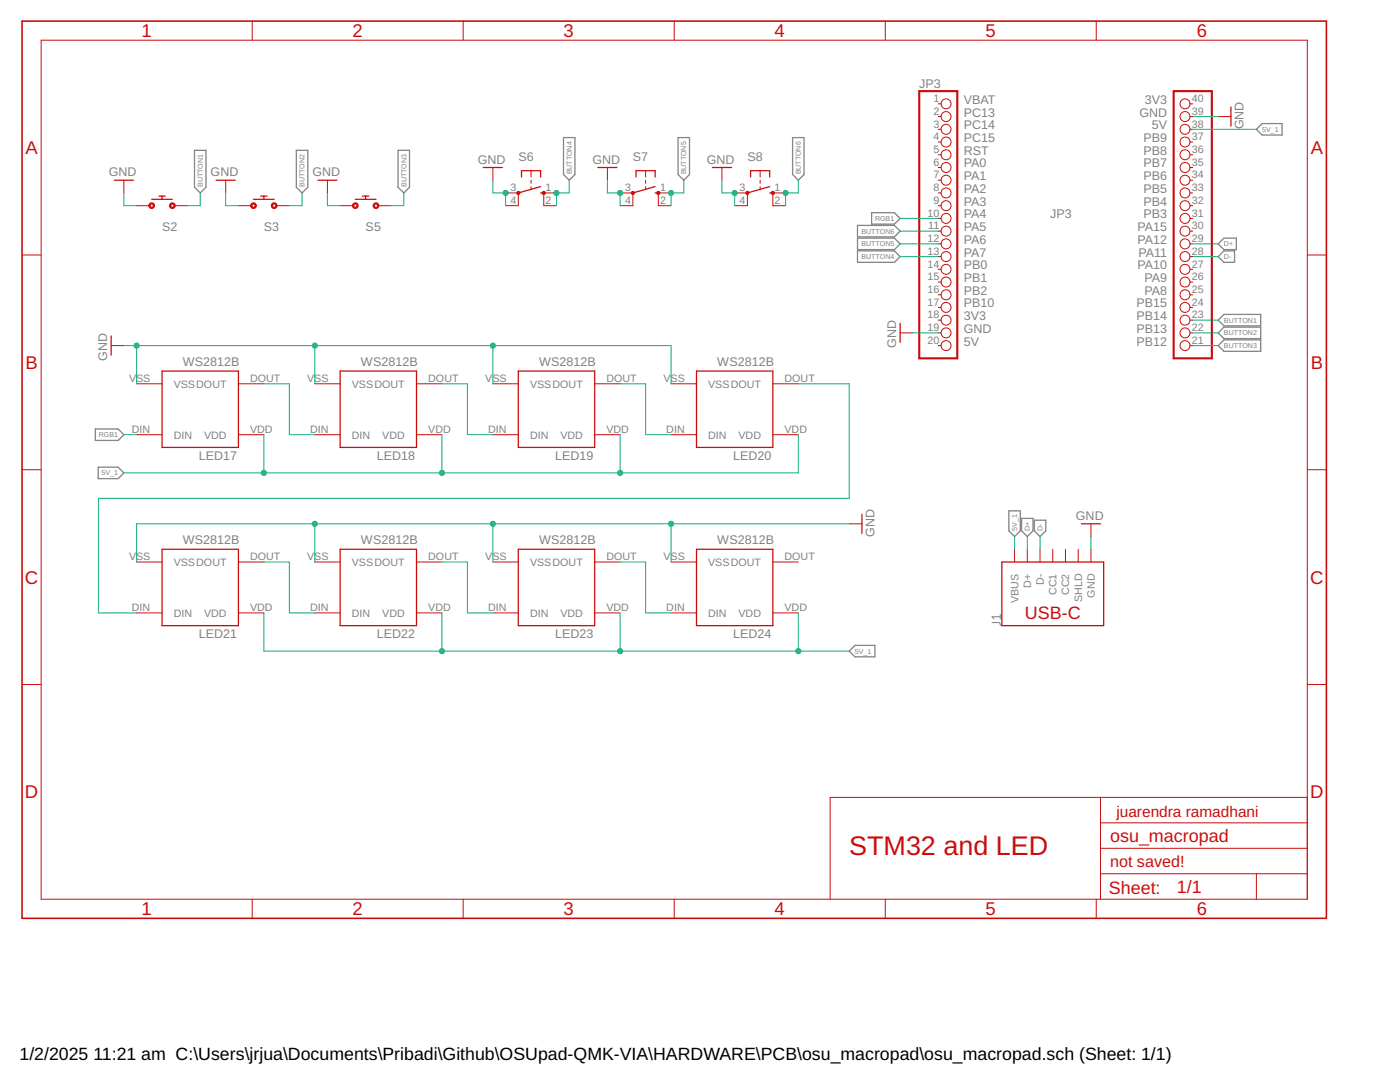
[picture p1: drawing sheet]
<?xml version="1.0" encoding="utf-8"?>
<!DOCTYPE eagle SYSTEM "eagle.dtd">
<!--
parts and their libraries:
SparkFun-Connectors: Licensing: Creative Commons ShareAlike 4.0 International - https://creativecommons.org/licenses/by-sa/4.0
-->
<eagle version="9.6.2">
<drawing>
<settings>
<setting alwaysvectorfont="no"/>
<setting verticaltext="up"/>
</settings>
<grid distance="0.1" unitdist="inch" unit="inch" style="lines" multiple="1" display="no" altdistance="0.01" altunitdist="inch" altunit="inch"/>
<schematic xreflabel="%F%N/%S.%C%R" xrefpart="/%S.%C%R">
<libraries>
<library name="cherry">
<symbols>
<symbol name="CHERRY_MX">
<pin name="1" x="-5.08" y="0" visible="off" length="short" direction="pas"/>
<pin name="2" x="5.08" y="0" visible="off" length="short" direction="pas" rot="R180"/>
<text x="-5.08" y="2.54" size="1.778" layer="95">&gt;NAME</text>
<text x="-5.08" y="-2.54" size="1.778" layer="96">&gt;VALUE</text>
<wire x1="-2.06375" y1="1.27" x2="0" y2="1.27" width="0.254" layer="94"/>
<wire x1="0" y1="1.27" x2="2.06375" y2="1.27" width="0.254" layer="94"/>
<wire x1="0" y1="1.27" x2="0" y2="1.905" width="0.254" layer="94"/>
<wire x1="0" y1="1.905" x2="-0.635" y2="1.905" width="0.254" layer="94"/>
<wire x1="0" y1="1.905" x2="0.635" y2="1.905" width="0.254" layer="94"/>
<circle x="-2.06375" y="0" radius="0.4490125" width="0.254" layer="94"/>
<circle x="2.06375" y="0" radius="0.4490125" width="0.254" layer="94"/>
</symbol>
<symbol name="PINHD20" library_locally_modified="yes">
<wire x1="-6.35" y1="-27.94" x2="1.27" y2="-27.94" width="0.4064" layer="94"/>
<wire x1="1.27" y1="-27.94" x2="1.27" y2="25.4" width="0.4064" layer="94"/>
<wire x1="1.27" y1="25.4" x2="-6.35" y2="25.4" width="0.4064" layer="94"/>
<wire x1="-6.35" y1="25.4" x2="-6.35" y2="-27.94" width="0.4064" layer="94"/>
<text x="-6.35" y="26.035" size="1.778" layer="95">&gt;NAME</text>
<text x="-6.35" y="-30.48" size="1.778" layer="96">&gt;VALUE</text>
<pin name="1" x="-2.54" y="22.86" visible="pad" length="short" direction="pas" function="dot"/>
<pin name="2" x="-2.54" y="20.32" visible="pad" length="short" direction="pas" function="dot"/>
<pin name="3" x="-2.54" y="17.78" visible="pad" length="short" direction="pas" function="dot"/>
<pin name="4" x="-2.54" y="15.24" visible="pad" length="short" direction="pas" function="dot"/>
<pin name="5" x="-2.54" y="12.7" visible="pad" length="short" direction="pas" function="dot"/>
<pin name="6" x="-2.54" y="10.16" visible="pad" length="short" direction="pas" function="dot"/>
<pin name="7" x="-2.54" y="7.62" visible="pad" length="short" direction="pas" function="dot"/>
<pin name="8" x="-2.54" y="5.08" visible="pad" length="short" direction="pas" function="dot"/>
<pin name="9" x="-2.54" y="2.54" visible="pad" length="short" direction="pas" function="dot"/>
<pin name="10" x="-2.54" y="0" visible="pad" length="short" direction="pas" function="dot"/>
<pin name="11" x="-2.54" y="-2.54" visible="pad" length="short" direction="pas" function="dot"/>
<pin name="12" x="-2.54" y="-5.08" visible="pad" length="short" direction="pas" function="dot"/>
<pin name="13" x="-2.54" y="-7.62" visible="pad" length="short" direction="pas" function="dot"/>
<pin name="14" x="-2.54" y="-10.16" visible="pad" length="short" direction="pas" function="dot"/>
<pin name="15" x="-2.54" y="-12.7" visible="pad" length="short" direction="pas" function="dot"/>
<pin name="16" x="-2.54" y="-15.24" visible="pad" length="short" direction="pas" function="dot"/>
<pin name="17" x="-2.54" y="-17.78" visible="pad" length="short" direction="pas" function="dot"/>
<pin name="18" x="-2.54" y="-20.32" visible="pad" length="short" direction="pas" function="dot"/>
<pin name="19" x="-2.54" y="-22.86" visible="pad" length="short" direction="pas" function="dot"/>
<pin name="20" x="-2.54" y="-25.4" visible="pad" length="short" direction="pas" function="dot"/>
<wire x1="52.07" y1="25.4" x2="44.45" y2="25.4" width="0.4064" layer="94"/>
<wire x1="44.45" y1="25.4" x2="44.45" y2="-27.94" width="0.4064" layer="94"/>
<wire x1="44.45" y1="-27.94" x2="52.07" y2="-27.94" width="0.4064" layer="94"/>
<wire x1="52.07" y1="-27.94" x2="52.07" y2="25.4" width="0.4064" layer="94"/>
<text x="52.07" y="-28.575" size="1.778" layer="95" rot="R180">&gt;NAME</text>
<text x="52.07" y="27.94" size="1.778" layer="96" rot="R180">&gt;VALUE</text>
<pin name="21" x="48.26" y="-25.4" visible="pad" length="short" direction="pas" function="dot" rot="R180"/>
<pin name="22" x="48.26" y="-22.86" visible="pad" length="short" direction="pas" function="dot" rot="R180"/>
<pin name="23" x="48.26" y="-20.32" visible="pad" length="short" direction="pas" function="dot" rot="R180"/>
<pin name="24" x="48.26" y="-17.78" visible="pad" length="short" direction="pas" function="dot" rot="R180"/>
<pin name="25" x="48.26" y="-15.24" visible="pad" length="short" direction="pas" function="dot" rot="R180"/>
<pin name="26" x="48.26" y="-12.7" visible="pad" length="short" direction="pas" function="dot" rot="R180"/>
<pin name="27" x="48.26" y="-10.16" visible="pad" length="short" direction="pas" function="dot" rot="R180"/>
<pin name="28" x="48.26" y="-7.62" visible="pad" length="short" direction="pas" function="dot" rot="R180"/>
<pin name="29" x="48.26" y="-5.08" visible="pad" length="short" direction="pas" function="dot" rot="R180"/>
<pin name="30" x="48.26" y="-2.54" visible="pad" length="short" direction="pas" function="dot" rot="R180"/>
<pin name="31" x="48.26" y="0" visible="pad" length="short" direction="pas" function="dot" rot="R180"/>
<pin name="32" x="48.26" y="2.54" visible="pad" length="short" direction="pas" function="dot" rot="R180"/>
<pin name="33" x="48.26" y="5.08" visible="pad" length="short" direction="pas" function="dot" rot="R180"/>
<pin name="34" x="48.26" y="7.62" visible="pad" length="short" direction="pas" function="dot" rot="R180"/>
<pin name="35" x="48.26" y="10.16" visible="pad" length="short" direction="pas" function="dot" rot="R180"/>
<pin name="36" x="48.26" y="12.7" visible="pad" length="short" direction="pas" function="dot" rot="R180"/>
<pin name="37" x="48.26" y="15.24" visible="pad" length="short" direction="pas" function="dot" rot="R180"/>
<pin name="38" x="48.26" y="17.78" visible="pad" length="short" direction="pas" function="dot" rot="R180"/>
<pin name="39" x="48.26" y="20.32" visible="pad" length="short" direction="pas" function="dot" rot="R180"/>
<pin name="40" x="48.26" y="22.86" visible="pad" length="short" direction="pas" function="dot" rot="R180"/>
<text x="2.54" y="22.86" size="1.778" layer="95">VBAT</text>
<text x="2.54" y="20.32" size="1.778" layer="95">PC13</text>
<text x="2.54" y="17.78" size="1.778" layer="95">PC14</text>
<text x="2.54" y="15.24" size="1.778" layer="95">PC15</text>
<text x="2.54" y="12.7" size="1.778" layer="95">RST</text>
<text x="2.54" y="10.16" size="1.778" layer="95">PA0</text>
<text x="2.54" y="7.62" size="1.778" layer="95">PA1</text>
<text x="2.54" y="5.08" size="1.778" layer="95">PA2</text>
<text x="2.54" y="2.54" size="1.778" layer="95">PA3</text>
<text x="2.54" y="0" size="1.778" layer="95">PA4</text>
<text x="2.54" y="-2.54" size="1.778" layer="95">PA5</text>
<text x="2.54" y="-5.08" size="1.778" layer="95">PA6</text>
<text x="2.54" y="-7.62" size="1.778" layer="95">PA7</text>
<text x="2.54" y="-10.16" size="1.778" layer="95">PB0</text>
<text x="2.54" y="-12.7" size="1.778" layer="95">PB1</text>
<text x="2.54" y="-15.24" size="1.778" layer="95">PB2</text>
<text x="2.54" y="-17.78" size="1.778" layer="95">PB10</text>
<text x="2.54" y="-20.32" size="1.778" layer="95">3V3</text>
<text x="2.54" y="-22.86" size="1.778" layer="95">GND</text>
<text x="2.54" y="-25.4" size="1.778" layer="95">5V</text>
<text x="43.18" y="20.32" size="1.778" layer="95" rot="MR0">GND</text>
<text x="43.18" y="22.86" size="1.778" layer="95" rot="MR0">3V3</text>
<text x="43.18" y="17.78" size="1.778" layer="95" rot="MR0">5V</text>
<text x="43.18" y="15.24" size="1.778" layer="95" rot="MR0">PB9</text>
<text x="43.18" y="12.7" size="1.778" layer="95" rot="MR0">PB8</text>
<text x="43.18" y="10.16" size="1.778" layer="95" rot="MR0">PB7</text>
<text x="43.18" y="7.62" size="1.778" layer="95" rot="MR0">PB6</text>
<text x="43.18" y="5.08" size="1.778" layer="95" rot="MR0">PB5</text>
<text x="43.18" y="2.54" size="1.778" layer="95" rot="MR0">PB4</text>
<text x="43.18" y="0" size="1.778" layer="95" rot="MR0">PB3</text>
<text x="43.18" y="-2.54" size="1.778" layer="95" rot="MR0">PA15</text>
<text x="43.18" y="-5.08" size="1.778" layer="95" rot="MR0">PA12</text>
<text x="43.18" y="-7.62" size="1.778" layer="95" rot="MR0">PA11</text>
<text x="43.18" y="-10.16" size="1.778" layer="95" rot="MR0">PA10</text>
<text x="43.18" y="-12.7" size="1.778" layer="95" rot="MR0">PA9</text>
<text x="43.18" y="-15.24" size="1.778" layer="95" rot="MR0">PA8</text>
<text x="43.18" y="-17.78" size="1.778" layer="95" rot="MR0">PB15</text>
<text x="43.18" y="-20.32" size="1.778" layer="95" rot="MR0">PB14</text>
<text x="43.18" y="-22.86" size="1.778" layer="95" rot="MR0">PB13</text>
<text x="43.18" y="-25.4" size="1.778" layer="95" rot="MR0">PB12</text>
</symbol>
</symbols>
<devicesets>
<deviceset name="CHERRY_MX_WITH_KEIL" prefix="S">
<gates>
<gate name="G$1" symbol="CHERRY_MX" x="0" y="0"/>
</gates>
<devices>
<device name="WITH_KEIL" package="CHERRY_MX_WITH_KEIL">
<connects>
<connect gate="G$1" pin="1" pad="1 3"/>
<connect gate="G$1" pin="2" pad="2 4"/>
</connects>
<package3dinstances>
<package3dinstance package3d_urn="urn:adsk.eagle:package:27677109/4"/>
</package3dinstances>
<technologies>
<technology name="">
<attribute name="VALUE" value="" constant="no"/>
</technology>
</technologies>
</device>
</devices>
</deviceset>
<deviceset name="PINHD-1X20" prefix="JP" uservalue="yes" library_locally_modified="yes">
<gates>
<gate name="A" symbol="PINHD20" x="0" y="0"/>
</gates>
<devices>
<device name="" package="1X20">
<connects>
<connect gate="A" pin="1" pad="1"/>
<connect gate="A" pin="10" pad="10"/>
<connect gate="A" pin="11" pad="11"/>
<connect gate="A" pin="12" pad="12"/>
<connect gate="A" pin="13" pad="13"/>
<connect gate="A" pin="14" pad="14"/>
<connect gate="A" pin="15" pad="15"/>
<connect gate="A" pin="16" pad="16"/>
<connect gate="A" pin="17" pad="17"/>
<connect gate="A" pin="18" pad="18"/>
<connect gate="A" pin="19" pad="19"/>
<connect gate="A" pin="2" pad="2"/>
<connect gate="A" pin="20" pad="20"/>
<connect gate="A" pin="21" pad="21"/>
<connect gate="A" pin="22" pad="22"/>
<connect gate="A" pin="23" pad="23"/>
<connect gate="A" pin="24" pad="24"/>
<connect gate="A" pin="25" pad="25"/>
<connect gate="A" pin="26" pad="26"/>
<connect gate="A" pin="27" pad="27"/>
<connect gate="A" pin="28" pad="28"/>
<connect gate="A" pin="29" pad="29"/>
<connect gate="A" pin="3" pad="3"/>
<connect gate="A" pin="30" pad="30"/>
<connect gate="A" pin="31" pad="31"/>
<connect gate="A" pin="32" pad="32"/>
<connect gate="A" pin="33" pad="33"/>
<connect gate="A" pin="34" pad="34"/>
<connect gate="A" pin="35" pad="35"/>
<connect gate="A" pin="36" pad="36"/>
<connect gate="A" pin="37" pad="37"/>
<connect gate="A" pin="38" pad="38"/>
<connect gate="A" pin="39" pad="39"/>
<connect gate="A" pin="4" pad="4"/>
<connect gate="A" pin="40" pad="40"/>
<connect gate="A" pin="5" pad="5"/>
<connect gate="A" pin="6" pad="6"/>
<connect gate="A" pin="7" pad="7"/>
<connect gate="A" pin="8" pad="8"/>
<connect gate="A" pin="9" pad="9"/>
</connects>
<package3dinstances>
<package3dinstance package3d_urn="urn:adsk.eagle:package:22441/2"/>
</package3dinstances>
<technologies>
<technology name="">
<attribute name="POPULARITY" value="6" constant="no"/>
</technology>
</technologies>
</device>
</devices>
</deviceset>
</devicesets>
</library>
<library name="supply1">
<symbols>
<symbol name="GND">
<wire x1="-1.905" y1="0" x2="1.905" y2="0" width="0.254" layer="94"/>
<text x="-2.54" y="-2.54" size="1.778" layer="96">&gt;VALUE</text>
<pin name="GND" x="0" y="2.54" visible="off" length="short" direction="sup" rot="R270"/>
</symbol>
</symbols>
<devicesets>
<deviceset name="GND" prefix="GND">
<gates>
<gate name="1" symbol="GND" x="0" y="0"/>
</gates>
<devices>
<device name="">
<technologies>
<technology name=""/>
</technologies>
</device>
</devices>
</deviceset>
</devicesets>
</library>
<library name="frames">
<symbols>
<symbol name="A4L-LOC">
<wire x1="256.54" y1="3.81" x2="256.54" y2="8.89" width="0.1016" layer="94"/>
<wire x1="256.54" y1="8.89" x2="256.54" y2="13.97" width="0.1016" layer="94"/>
<wire x1="256.54" y1="13.97" x2="256.54" y2="19.05" width="0.1016" layer="94"/>
<wire x1="256.54" y1="19.05" x2="256.54" y2="24.13" width="0.1016" layer="94"/>
<wire x1="161.29" y1="3.81" x2="161.29" y2="24.13" width="0.1016" layer="94"/>
<wire x1="161.29" y1="24.13" x2="215.265" y2="24.13" width="0.1016" layer="94"/>
<wire x1="215.265" y1="24.13" x2="256.54" y2="24.13" width="0.1016" layer="94"/>
<wire x1="246.38" y1="3.81" x2="246.38" y2="8.89" width="0.1016" layer="94"/>
<wire x1="246.38" y1="8.89" x2="256.54" y2="8.89" width="0.1016" layer="94"/>
<wire x1="246.38" y1="8.89" x2="215.265" y2="8.89" width="0.1016" layer="94"/>
<wire x1="215.265" y1="8.89" x2="215.265" y2="3.81" width="0.1016" layer="94"/>
<wire x1="215.265" y1="8.89" x2="215.265" y2="13.97" width="0.1016" layer="94"/>
<wire x1="215.265" y1="13.97" x2="256.54" y2="13.97" width="0.1016" layer="94"/>
<wire x1="215.265" y1="13.97" x2="215.265" y2="19.05" width="0.1016" layer="94"/>
<wire x1="215.265" y1="19.05" x2="256.54" y2="19.05" width="0.1016" layer="94"/>
<wire x1="215.265" y1="19.05" x2="215.265" y2="24.13" width="0.1016" layer="94"/>
<text x="217.17" y="15.24" size="2.54" layer="94">&gt;DRAWING_NAME</text>
<text x="217.17" y="10.16" size="2.286" layer="94">&gt;LAST_DATE_TIME</text>
<text x="230.505" y="5.08" size="2.54" layer="94">&gt;SHEET</text>
<text x="216.916" y="4.953" size="2.54" layer="94">Sheet:</text>
<frame x1="0" y1="0" x2="260.35" y2="179.07" columns="6" rows="4" layer="94"/>
</symbol>
</symbols>
<devicesets>
<deviceset name="A4L-LOC" prefix="FRAME" uservalue="yes">
<gates>
<gate name="G$1" symbol="A4L-LOC" x="0" y="0"/>
</gates>
<devices>
<device name="">
<technologies>
<technology name=""/>
</technologies>
</device>
</devices>
</deviceset>
</devicesets>
</library>
<library name="bt_opto">
<symbols>
<symbol name="WS2812B">
<pin name="VDD" x="-12.7" y="5.08" length="middle"/>
<pin name="DOUT" x="-12.7" y="-5.08" length="middle"/>
<pin name="DIN" x="12.7" y="5.08" length="middle" rot="R180"/>
<pin name="VSS" x="12.7" y="-5.08" length="middle" rot="R180"/>
<wire x1="-7.62" y1="7.62" x2="7.62" y2="7.62" width="0.254" layer="94"/>
<wire x1="7.62" y1="7.62" x2="7.62" y2="-7.62" width="0.254" layer="94"/>
<wire x1="7.62" y1="-7.62" x2="-7.62" y2="-7.62" width="0.254" layer="94"/>
<wire x1="-7.62" y1="-7.62" x2="-7.62" y2="7.62" width="0.254" layer="94"/>
<text x="-7.366" y="8.382" size="1.778" layer="95">&gt;NAME</text>
<text x="-7.874" y="-10.414" size="1.778" layer="96">&gt;VALUE</text>
</symbol>
</symbols>
<devicesets>
<deviceset name="WS2812B" prefix="LED">
<gates>
<gate name="G$1" symbol="WS2812B" x="0" y="0"/>
</gates>
<devices>
<device name="" package="WS2812B">
<connects>
<connect gate="G$1" pin="DIN" pad="DIN"/>
<connect gate="G$1" pin="DOUT" pad="DOUT"/>
<connect gate="G$1" pin="VDD" pad="VDD"/>
<connect gate="G$1" pin="VSS" pad="VSS"/>
</connects>
<technologies>
<technology name=""/>
</technologies>
</device>
</devices>
</deviceset>
</devicesets>
</library>
<library name="SparkFun-Connectors">
<symbols>
<symbol name="USB-C-MINIMUM">
<wire x1="-2.54" y1="-10.16" x2="10.16" y2="-10.16" width="0.254" layer="94"/>
<wire x1="10.16" y1="-10.16" x2="10.16" y2="10.16" width="0.254" layer="94"/>
<wire x1="10.16" y1="10.16" x2="-2.54" y2="10.16" width="0.254" layer="94"/>
<wire x1="-2.54" y1="-10.16" x2="-2.54" y2="10.16" width="0.254" layer="94"/>
<text x="0" y="0" size="2.54" layer="94" rot="R270" align="center">USB-C</text>
<text x="-2.54" y="-12.446" size="1.778" layer="96" font="vector" rot="MR180" align="top-left">&gt;VALUE</text>
<text x="-2.54" y="10.414" size="1.778" layer="95" font="vector">&gt;NAME</text>
<pin name="GND" x="12.7" y="-7.62" visible="pin" length="short" rot="R180"/>
<pin name="VBUS" x="12.7" y="7.62" visible="pin" length="short" rot="R180"/>
<pin name="CC1" x="12.7" y="0" visible="pin" length="short" rot="R180"/>
<pin name="D+" x="12.7" y="5.08" visible="pin" length="short" rot="R180"/>
<pin name="D-" x="12.7" y="2.54" visible="pin" length="short" rot="R180"/>
<pin name="CC2" x="12.7" y="-2.54" visible="pin" length="short" rot="R180"/>
<pin name="SHLD" x="12.7" y="-5.08" visible="pin" length="short" rot="R180"/>
</symbol>
</symbols>
<devicesets>
<deviceset name="USB_C" prefix="J" uservalue="yes">
<gates>
<gate name="J1" symbol="USB-C-MINIMUM" x="0" y="0"/>
</gates>
<devices>
<device name="_4-LAYER-ISOLATED" package="USB-C-16P-4LAYER-ISOLATED">
<connects>
<connect gate="J1" pin="CC1" pad="A5"/>
<connect gate="J1" pin="CC2" pad="B5"/>
<connect gate="J1" pin="D+" pad="A6 B6"/>
<connect gate="J1" pin="D-" pad="A7 B7"/>
<connect gate="J1" pin="GND" pad="GND GND2"/>
<connect gate="J1" pin="SHLD" pad="SHLD1 SHLD2 SHLD3 SHLD4 SHLD5 SHLD6 SHLD7 SHLD8"/>
<connect gate="J1" pin="VBUS" pad="VBUS1 VBUS2"/>
</connects>
<package3dinstances>
<package3dinstance package3d_urn="urn:adsk.eagle:package:41390444/1"/>
</package3dinstances>
<technologies>
<technology name="">
<attribute name="PROD_ID" value="CONN-14122" constant="no"/>
<attribute name="VALUE" value="USB Female Type C Connector" constant="no"/>
</technology>
</technologies>
</device>
<device name="_2-LAYER_PADS" package="USB-C-16P-2LAYER-PADS">
<connects>
<connect gate="J1" pin="CC1" pad="A5"/>
<connect gate="J1" pin="CC2" pad="B5"/>
<connect gate="J1" pin="D+" pad="A6 B6"/>
<connect gate="J1" pin="D-" pad="A7 B7"/>
<connect gate="J1" pin="GND" pad="GND GND2"/>
<connect gate="J1" pin="SHLD" pad="SHLD1 SHLD2 SHLD3 SHLD4"/>
<connect gate="J1" pin="VBUS" pad="VBUS1 VBUS2"/>
</connects>
<package3dinstances>
<package3dinstance package3d_urn="urn:adsk.eagle:package:41390453/1"/>
</package3dinstances>
<technologies>
<technology name="">
<attribute name="PROD_ID" value="CONN-14122"/>
</technology>
</technologies>
</device>
<device name="_4-LAYER_PADS" package="USB-C-16P_4LAYER-PADS">
<connects>
<connect gate="J1" pin="CC1" pad="A5"/>
<connect gate="J1" pin="CC2" pad="B5"/>
<connect gate="J1" pin="D+" pad="A6 B6"/>
<connect gate="J1" pin="D-" pad="A7 B7"/>
<connect gate="J1" pin="GND" pad="GND GND2"/>
<connect gate="J1" pin="SHLD" pad="SHLD1 SHLD2 SHLD3 SHLD4"/>
<connect gate="J1" pin="VBUS" pad="VBUS1 VBUS2"/>
</connects>
<package3dinstances>
<package3dinstance package3d_urn="urn:adsk.eagle:package:41390454/1"/>
</package3dinstances>
<technologies>
<technology name="">
<attribute name="PROD_ID" value="CONN-14122"/>
</technology>
</technologies>
</device>
</devices>
</deviceset>
</devicesets>
</library>
<library name="switch-omron">
<symbols>
<symbol name="TS2">
<wire x1="0" y1="1.905" x2="0" y2="2.54" width="0.254" layer="94"/>
<wire x1="-4.445" y1="1.905" x2="-3.175" y2="1.905" width="0.254" layer="94"/>
<wire x1="-4.445" y1="-1.905" x2="-3.175" y2="-1.905" width="0.254" layer="94"/>
<wire x1="-4.445" y1="1.905" x2="-4.445" y2="0" width="0.254" layer="94"/>
<wire x1="-4.445" y1="0" x2="-4.445" y2="-1.905" width="0.254" layer="94"/>
<wire x1="-2.54" y1="0" x2="-1.905" y2="0" width="0.1524" layer="94"/>
<wire x1="-1.27" y1="0" x2="-0.635" y2="0" width="0.1524" layer="94"/>
<wire x1="-4.445" y1="0" x2="-3.175" y2="0" width="0.1524" layer="94"/>
<wire x1="2.54" y1="2.54" x2="0" y2="2.54" width="0.1524" layer="94"/>
<wire x1="2.54" y1="-2.54" x2="0" y2="-2.54" width="0.1524" layer="94"/>
<wire x1="0" y1="-2.54" x2="-1.27" y2="1.905" width="0.254" layer="94"/>
<circle x="0" y="-2.54" radius="0.127" width="0.4064" layer="94"/>
<circle x="0" y="2.54" radius="0.127" width="0.4064" layer="94"/>
<text x="-6.35" y="-2.54" size="1.778" layer="95" rot="R90">&gt;NAME</text>
<text x="-3.81" y="3.175" size="1.778" layer="96" rot="R90">&gt;VALUE</text>
<pin name="P" x="0" y="-5.08" visible="pad" length="short" direction="pas" swaplevel="2" rot="R90"/>
<pin name="S" x="0" y="5.08" visible="pad" length="short" direction="pas" swaplevel="1" rot="R270"/>
<pin name="S1" x="2.54" y="5.08" visible="pad" length="short" direction="pas" swaplevel="1" rot="R270"/>
<pin name="P1" x="2.54" y="-5.08" visible="pad" length="short" direction="pas" swaplevel="2" rot="R90"/>
</symbol>
</symbols>
<devicesets>
<deviceset name="10-XX" prefix="S" uservalue="yes">
<gates>
<gate name="1" symbol="TS2" x="0" y="0"/>
</gates>
<devices>
<device name="" package="B3F-10XX">
<connects>
<connect gate="1" pin="P" pad="3"/>
<connect gate="1" pin="P1" pad="4"/>
<connect gate="1" pin="S" pad="1"/>
<connect gate="1" pin="S1" pad="2"/>
</connects>
<package3dinstances>
<package3dinstance package3d_urn="urn:adsk.eagle:package:27496/1"/>
</package3dinstances>
<technologies>
<technology name="">
<attribute name="MF" value="" constant="no"/>
<attribute name="MPN" value="B3F-1000" constant="no"/>
<attribute name="OC_FARNELL" value="176432" constant="no"/>
<attribute name="OC_NEWARK" value="36M3542" constant="no"/>
<attribute name="POPULARITY" value="72" constant="no"/>
</technology>
</technologies>
</device>
</devices>
</deviceset>
</devicesets>
</library>
</libraries>
<attributes>
</attributes>
<variantdefs>
</variantdefs>
<classes>
<class number="0" name="default" width="0" drill="0">
</class>
</classes>
<parts>
<part name="JP3" library="cherry" deviceset="PINHD-1X20" device="" package3d_urn="urn:adsk.eagle:package:22441/2"/>
<part name="GND25" library="supply1" deviceset="GND" device=""/>
<part name="GND26" library="supply1" deviceset="GND" device=""/>
<part name="FRAME4" library="frames" deviceset="A4L-LOC" device=""/>
<part name="S2" library="cherry" deviceset="CHERRY_MX_WITH_KEIL" device="WITH_KEIL" package3d_urn="urn:adsk.eagle:package:27677109/4"/>
<part name="S3" library="cherry" deviceset="CHERRY_MX_WITH_KEIL" device="WITH_KEIL" package3d_urn="urn:adsk.eagle:package:27677109/4"/>
<part name="S5" library="cherry" deviceset="CHERRY_MX_WITH_KEIL" device="WITH_KEIL" package3d_urn="urn:adsk.eagle:package:27677109/4"/>
<part name="GND24" library="supply1" deviceset="GND" device=""/>
<part name="GND27" library="supply1" deviceset="GND" device=""/>
<part name="GND28" library="supply1" deviceset="GND" device=""/>
<part name="LED17" library="bt_opto" deviceset="WS2812B" device="" override_package3d_urn="urn:adsk.eagle:package:46647185/2" override_package_urn="urn:adsk.eagle:footprint:46647186/1"/>
<part name="LED18" library="bt_opto" deviceset="WS2812B" device="" override_package3d_urn="urn:adsk.eagle:package:46647174/2" override_package_urn="urn:adsk.eagle:footprint:46647175/1"/>
<part name="LED19" library="bt_opto" deviceset="WS2812B" device="" override_package3d_urn="urn:adsk.eagle:package:46647172/2" override_package_urn="urn:adsk.eagle:footprint:46647173/1"/>
<part name="LED20" library="bt_opto" deviceset="WS2812B" device="" override_package3d_urn="urn:adsk.eagle:package:46647170/2" override_package_urn="urn:adsk.eagle:footprint:46647171/1"/>
<part name="LED21" library="bt_opto" deviceset="WS2812B" device="" override_package3d_urn="urn:adsk.eagle:package:46647166/2" override_package_urn="urn:adsk.eagle:footprint:46647167/1"/>
<part name="LED22" library="bt_opto" deviceset="WS2812B" device="" override_package3d_urn="urn:adsk.eagle:package:46647164/2" override_package_urn="urn:adsk.eagle:footprint:46647165/1"/>
<part name="LED23" library="bt_opto" deviceset="WS2812B" device="" override_package3d_urn="urn:adsk.eagle:package:46647158/2" override_package_urn="urn:adsk.eagle:footprint:46647163/1"/>
<part name="LED24" library="bt_opto" deviceset="WS2812B" device="" override_package3d_urn="urn:adsk.eagle:package:46647125/2" override_package_urn="urn:adsk.eagle:footprint:46647126/1"/>
<part name="J1" library="SparkFun-Connectors" deviceset="USB_C" device="_2-LAYER_PADS" package3d_urn="urn:adsk.eagle:package:41390453/1" override_package3d_urn="urn:adsk.eagle:package:46647192/2" override_package_urn="urn:adsk.eagle:footprint:41390336/1"/>
<part name="S6" library="switch-omron" deviceset="10-XX" device="" package3d_urn="urn:adsk.eagle:package:27496/1" override_package3d_urn="urn:adsk.eagle:package:46647195/2" override_package_urn="urn:adsk.eagle:footprint:27476/1"/>
<part name="S7" library="switch-omron" deviceset="10-XX" device="" package3d_urn="urn:adsk.eagle:package:27496/1" override_package3d_urn="urn:adsk.eagle:package:46647197/2" override_package_urn="urn:adsk.eagle:footprint:27476/1"/>
<part name="S8" library="switch-omron" deviceset="10-XX" device="" package3d_urn="urn:adsk.eagle:package:27496/1" override_package3d_urn="urn:adsk.eagle:package:46647198/2" override_package_urn="urn:adsk.eagle:footprint:27476/1"/>
<part name="GND29" library="supply1" deviceset="GND" device=""/>
<part name="GND30" library="supply1" deviceset="GND" device=""/>
<part name="GND31" library="supply1" deviceset="GND" device=""/>
<part name="GND32" library="supply1" deviceset="GND" device=""/>
<part name="GND33" library="supply1" deviceset="GND" device=""/>
<part name="GND34" library="supply1" deviceset="GND" device=""/>
</parts>
<sheets>
<sheet>
<plain>
<text x="165.1" y="12.7" size="3.81" layer="94">STM32 and LED</text>
<text x="218.44" y="20.32" size="2.1844" layer="94">juarendra ramadhani</text>
</plain>
<instances>
<instance part="JP3" gate="A" x="185.42" y="139.7" smashed="yes">
<attribute name="NAME" x="179.07" y="165.735" size="1.778" layer="95"/>
<attribute name="VALUE" x="179.07" y="109.22" size="1.778" layer="96"/>
<attribute name="NAME" x="209.55" y="141.605" size="1.778" layer="95" rot="R180"/>
<attribute name="VALUE" x="237.49" y="167.64" size="1.778" layer="96" rot="R180"/>
</instance>
<instance part="GND25" gate="1" x="175.26" y="116.84" smashed="yes" rot="R270">
<attribute name="VALUE" x="172.72" y="119.38" size="1.778" layer="96" rot="R270"/>
</instance>
<instance part="GND26" gate="1" x="241.3" y="160.02" smashed="yes" rot="R90">
<attribute name="VALUE" x="243.84" y="157.48" size="1.778" layer="96" rot="R90"/>
</instance>
<instance part="FRAME4" gate="G$1" x="0" y="0" smashed="yes">
<attribute name="DRAWING_NAME" x="217.17" y="15.24" size="2.54" layer="94"/>
<attribute name="LAST_DATE_TIME" x="217.17" y="10.16" size="2.286" layer="94"/>
<attribute name="SHEET" x="230.505" y="5.08" size="2.54" layer="94"/>
</instance>
<instance part="S2" gate="G$1" x="27.94" y="142.24" smashed="yes">
<attribute name="NAME" x="27.94" y="137.16" size="1.778" layer="95"/>
</instance>
<instance part="S3" gate="G$1" x="48.26" y="142.24" smashed="yes">
<attribute name="NAME" x="48.26" y="137.16" size="1.778" layer="95"/>
</instance>
<instance part="S5" gate="G$1" x="68.58" y="142.24" smashed="yes">
<attribute name="NAME" x="68.58" y="137.16" size="1.778" layer="95"/>
</instance>
<instance part="GND24" gate="1" x="20.32" y="147.32" smashed="yes" rot="R180">
<attribute name="VALUE" x="22.86" y="149.86" size="1.778" layer="96" rot="R180"/>
</instance>
<instance part="GND27" gate="1" x="40.64" y="147.32" smashed="yes" rot="R180">
<attribute name="VALUE" x="43.18" y="149.86" size="1.778" layer="96" rot="R180"/>
</instance>
<instance part="GND28" gate="1" x="60.96" y="147.32" smashed="yes" rot="R180">
<attribute name="VALUE" x="63.5" y="149.86" size="1.778" layer="96" rot="R180"/>
</instance>
<instance part="LED17" gate="G$1" x="35.56" y="101.6" smashed="yes" rot="R180">
<attribute name="NAME" x="42.926" y="93.218" size="1.778" layer="95" rot="R180"/>
<attribute name="VALUE" x="43.434" y="112.014" size="1.778" layer="96" rot="R180"/>
</instance>
<instance part="LED18" gate="G$1" x="71.12" y="101.6" smashed="yes" rot="R180">
<attribute name="NAME" x="78.486" y="93.218" size="1.778" layer="95" rot="R180"/>
<attribute name="VALUE" x="78.994" y="112.014" size="1.778" layer="96" rot="R180"/>
</instance>
<instance part="LED19" gate="G$1" x="106.68" y="101.6" smashed="yes" rot="R180">
<attribute name="NAME" x="114.046" y="93.218" size="1.778" layer="95" rot="R180"/>
<attribute name="VALUE" x="114.554" y="112.014" size="1.778" layer="96" rot="R180"/>
</instance>
<instance part="LED20" gate="G$1" x="142.24" y="101.6" smashed="yes" rot="R180">
<attribute name="NAME" x="149.606" y="93.218" size="1.778" layer="95" rot="R180"/>
<attribute name="VALUE" x="150.114" y="112.014" size="1.778" layer="96" rot="R180"/>
</instance>
<instance part="LED21" gate="G$1" x="35.56" y="66.04" smashed="yes" rot="R180">
<attribute name="NAME" x="42.926" y="57.658" size="1.778" layer="95" rot="R180"/>
<attribute name="VALUE" x="43.434" y="76.454" size="1.778" layer="96" rot="R180"/>
</instance>
<instance part="LED22" gate="G$1" x="71.12" y="66.04" smashed="yes" rot="R180">
<attribute name="NAME" x="78.486" y="57.658" size="1.778" layer="95" rot="R180"/>
<attribute name="VALUE" x="78.994" y="76.454" size="1.778" layer="96" rot="R180"/>
</instance>
<instance part="LED23" gate="G$1" x="106.68" y="66.04" smashed="yes" rot="R180">
<attribute name="NAME" x="114.046" y="57.658" size="1.778" layer="95" rot="R180"/>
<attribute name="VALUE" x="114.554" y="76.454" size="1.778" layer="96" rot="R180"/>
</instance>
<instance part="LED24" gate="G$1" x="142.24" y="66.04" smashed="yes" rot="R180">
<attribute name="NAME" x="149.606" y="57.658" size="1.778" layer="95" rot="R180"/>
<attribute name="VALUE" x="150.114" y="76.454" size="1.778" layer="96" rot="R180"/>
</instance>
<instance part="J1" gate="J1" x="205.74" y="60.96" smashed="yes" rot="R90">
<attribute name="VALUE" x="218.186" y="58.42" size="1.778" layer="96" font="vector" rot="MR90" align="top-left"/>
<attribute name="NAME" x="195.326" y="58.42" size="1.778" layer="95" font="vector" rot="R90"/>
</instance>
<instance part="S6" gate="1" x="101.6" y="144.78" smashed="yes" rot="R270">
<attribute name="NAME" x="99.06" y="151.13" size="1.778" layer="95"/>
<attribute name="VALUE" x="104.775" y="148.59" size="1.778" layer="96"/>
</instance>
<instance part="S7" gate="1" x="124.46" y="144.78" smashed="yes" rot="R270">
<attribute name="NAME" x="121.92" y="151.13" size="1.778" layer="95"/>
<attribute name="VALUE" x="127.635" y="148.59" size="1.778" layer="96"/>
</instance>
<instance part="S8" gate="1" x="147.32" y="144.78" smashed="yes" rot="R270">
<attribute name="NAME" x="144.78" y="151.13" size="1.778" layer="95"/>
<attribute name="VALUE" x="150.495" y="148.59" size="1.778" layer="96"/>
</instance>
<instance part="GND29" gate="1" x="93.98" y="149.86" smashed="yes" rot="R180">
<attribute name="VALUE" x="96.52" y="152.4" size="1.778" layer="96" rot="R180"/>
</instance>
<instance part="GND30" gate="1" x="116.84" y="149.86" smashed="yes" rot="R180">
<attribute name="VALUE" x="119.38" y="152.4" size="1.778" layer="96" rot="R180"/>
</instance>
<instance part="GND31" gate="1" x="139.7" y="149.86" smashed="yes" rot="R180">
<attribute name="VALUE" x="142.24" y="152.4" size="1.778" layer="96" rot="R180"/>
</instance>
<instance part="GND32" gate="1" x="17.78" y="114.3" smashed="yes" rot="R270">
<attribute name="VALUE" x="15.24" y="116.84" size="1.778" layer="96" rot="R270"/>
</instance>
<instance part="GND33" gate="1" x="167.64" y="78.74" smashed="yes" rot="R90">
<attribute name="VALUE" x="170.18" y="76.2" size="1.778" layer="96" rot="R90"/>
</instance>
<instance part="GND34" gate="1" x="213.36" y="78.74" smashed="yes" rot="R180">
<attribute name="VALUE" x="215.9" y="81.28" size="1.778" layer="96" rot="R180"/>
</instance>
</instances>
<busses>
</busses>
<nets>
<net name="GND" class="0">
<segment>
<pinref part="JP3" gate="A" pin="19"/>
<pinref part="GND25" gate="1" pin="GND"/>
<wire x1="182.88" y1="116.84" x2="177.8" y2="116.84" width="0.1524" layer="91"/>
</segment>
<segment>
<pinref part="JP3" gate="A" pin="39"/>
<pinref part="GND26" gate="1" pin="GND"/>
<wire x1="233.68" y1="160.02" x2="238.76" y2="160.02" width="0.1524" layer="91"/>
</segment>
<segment>
<pinref part="S2" gate="G$1" pin="1"/>
<pinref part="GND24" gate="1" pin="GND"/>
<wire x1="22.86" y1="142.24" x2="20.32" y2="142.24" width="0.1524" layer="91"/>
<wire x1="20.32" y1="142.24" x2="20.32" y2="144.78" width="0.1524" layer="91"/>
</segment>
<segment>
<pinref part="S3" gate="G$1" pin="1"/>
<pinref part="GND27" gate="1" pin="GND"/>
<wire x1="43.18" y1="142.24" x2="40.64" y2="142.24" width="0.1524" layer="91"/>
<wire x1="40.64" y1="142.24" x2="40.64" y2="144.78" width="0.1524" layer="91"/>
</segment>
<segment>
<pinref part="S5" gate="G$1" pin="1"/>
<pinref part="GND28" gate="1" pin="GND"/>
<wire x1="63.5" y1="142.24" x2="60.96" y2="142.24" width="0.1524" layer="91"/>
<wire x1="60.96" y1="142.24" x2="60.96" y2="144.78" width="0.1524" layer="91"/>
</segment>
<segment>
<pinref part="S6" gate="1" pin="P"/>
<pinref part="S6" gate="1" pin="P1"/>
<wire x1="96.52" y1="144.78" x2="96.52" y2="142.24" width="0.1524" layer="91"/>
<wire x1="96.52" y1="144.78" x2="93.98" y2="144.78" width="0.1524" layer="91"/>
<junction x="96.52" y="144.78"/>
<wire x1="93.98" y1="144.78" x2="93.98" y2="147.32" width="0.1524" layer="91"/>
<pinref part="GND29" gate="1" pin="GND"/>
</segment>
<segment>
<pinref part="S7" gate="1" pin="P"/>
<pinref part="S7" gate="1" pin="P1"/>
<wire x1="119.38" y1="144.78" x2="119.38" y2="142.24" width="0.1524" layer="91"/>
<wire x1="119.38" y1="144.78" x2="116.84" y2="144.78" width="0.1524" layer="91"/>
<junction x="119.38" y="144.78"/>
<wire x1="116.84" y1="144.78" x2="116.84" y2="147.32" width="0.1524" layer="91"/>
<pinref part="GND30" gate="1" pin="GND"/>
</segment>
<segment>
<pinref part="S8" gate="1" pin="P"/>
<pinref part="S8" gate="1" pin="P1"/>
<wire x1="142.24" y1="144.78" x2="142.24" y2="142.24" width="0.1524" layer="91"/>
<wire x1="142.24" y1="144.78" x2="139.7" y2="144.78" width="0.1524" layer="91"/>
<junction x="142.24" y="144.78"/>
<wire x1="139.7" y1="144.78" x2="139.7" y2="147.32" width="0.1524" layer="91"/>
<pinref part="GND31" gate="1" pin="GND"/>
</segment>
<segment>
<pinref part="LED17" gate="G$1" pin="VSS"/>
<pinref part="LED18" gate="G$1" pin="VSS"/>
<wire x1="58.42" y1="106.68" x2="58.42" y2="114.3" width="0.1524" layer="91"/>
<wire x1="58.42" y1="114.3" x2="22.86" y2="114.3" width="0.1524" layer="91"/>
<wire x1="22.86" y1="114.3" x2="22.86" y2="106.68" width="0.1524" layer="91"/>
<pinref part="LED19" gate="G$1" pin="VSS"/>
<wire x1="93.98" y1="106.68" x2="93.98" y2="114.3" width="0.1524" layer="91"/>
<wire x1="93.98" y1="114.3" x2="58.42" y2="114.3" width="0.1524" layer="91"/>
<junction x="58.42" y="114.3"/>
<pinref part="GND32" gate="1" pin="GND"/>
<wire x1="20.32" y1="114.3" x2="22.86" y2="114.3" width="0.1524" layer="91"/>
<junction x="22.86" y="114.3"/>
<pinref part="LED20" gate="G$1" pin="VSS"/>
<wire x1="129.54" y1="106.68" x2="129.54" y2="114.3" width="0.1524" layer="91"/>
<wire x1="129.54" y1="114.3" x2="93.98" y2="114.3" width="0.1524" layer="91"/>
<junction x="93.98" y="114.3"/>
</segment>
<segment>
<pinref part="LED21" gate="G$1" pin="VSS"/>
<wire x1="22.86" y1="71.12" x2="22.86" y2="78.74" width="0.1524" layer="91"/>
<wire x1="22.86" y1="78.74" x2="58.42" y2="78.74" width="0.1524" layer="91"/>
<wire x1="58.42" y1="78.74" x2="58.42" y2="71.12" width="0.1524" layer="91"/>
<pinref part="LED22" gate="G$1" pin="VSS"/>
<wire x1="58.42" y1="78.74" x2="93.98" y2="78.74" width="0.1524" layer="91"/>
<junction x="58.42" y="78.74"/>
<pinref part="LED23" gate="G$1" pin="VSS"/>
<wire x1="93.98" y1="78.74" x2="93.98" y2="71.12" width="0.1524" layer="91"/>
<pinref part="LED24" gate="G$1" pin="VSS"/>
<wire x1="93.98" y1="78.74" x2="129.54" y2="78.74" width="0.1524" layer="91"/>
<wire x1="129.54" y1="78.74" x2="129.54" y2="71.12" width="0.1524" layer="91"/>
<junction x="93.98" y="78.74"/>
<wire x1="129.54" y1="78.74" x2="165.1" y2="78.74" width="0.1524" layer="91"/>
<junction x="129.54" y="78.74"/>
<pinref part="GND33" gate="1" pin="GND"/>
</segment>
<segment>
<pinref part="J1" gate="J1" pin="GND"/>
<wire x1="213.36" y1="73.66" x2="213.36" y2="76.2" width="0.1524" layer="91"/>
<pinref part="GND34" gate="1" pin="GND"/>
</segment>
</net>
<net name="BUTTON1" class="0">
<segment>
<pinref part="S2" gate="G$1" pin="2"/>
<wire x1="33.02" y1="142.24" x2="35.56" y2="142.24" width="0.1524" layer="91"/>
<wire x1="35.56" y1="142.24" x2="35.56" y2="144.78" width="0.1524" layer="91"/>
<label x="35.56" y="144.78" size="1.016" layer="95" rot="R90" xref="yes"/>
</segment>
<segment>
<pinref part="JP3" gate="A" pin="23"/>
<wire x1="233.68" y1="119.38" x2="238.76" y2="119.38" width="0.1524" layer="91"/>
<label x="238.76" y="119.38" size="1.016" layer="95" xref="yes"/>
</segment>
</net>
<net name="BUTTON2" class="0">
<segment>
<pinref part="S3" gate="G$1" pin="2"/>
<wire x1="53.34" y1="142.24" x2="55.88" y2="142.24" width="0.1524" layer="91"/>
<wire x1="55.88" y1="142.24" x2="55.88" y2="144.78" width="0.1524" layer="91"/>
<label x="55.88" y="144.78" size="1.016" layer="95" rot="R90" xref="yes"/>
</segment>
<segment>
<pinref part="JP3" gate="A" pin="22"/>
<wire x1="233.68" y1="116.84" x2="238.76" y2="116.84" width="0.1524" layer="91"/>
<label x="238.76" y="116.84" size="1.016" layer="95" xref="yes"/>
</segment>
</net>
<net name="BUTTON3" class="0">
<segment>
<pinref part="S5" gate="G$1" pin="2"/>
<wire x1="73.66" y1="142.24" x2="76.2" y2="142.24" width="0.1524" layer="91"/>
<wire x1="76.2" y1="142.24" x2="76.2" y2="144.78" width="0.1524" layer="91"/>
<label x="76.2" y="144.78" size="1.016" layer="95" rot="R90" xref="yes"/>
</segment>
<segment>
<pinref part="JP3" gate="A" pin="21"/>
<wire x1="233.68" y1="114.3" x2="238.76" y2="114.3" width="0.1524" layer="91"/>
<label x="238.76" y="114.3" size="1.016" layer="95" xref="yes"/>
</segment>
</net>
<net name="RGB1" class="0">
<segment>
<pinref part="JP3" gate="A" pin="10"/>
<wire x1="182.88" y1="139.7" x2="175.26" y2="139.7" width="0.1524" layer="91"/>
<label x="175.26" y="139.7" size="1.016" layer="95" rot="R180" xref="yes"/>
</segment>
<segment>
<pinref part="LED17" gate="G$1" pin="DIN"/>
<wire x1="22.86" y1="96.52" x2="20.32" y2="96.52" width="0.1524" layer="91"/>
<label x="20.32" y="96.52" size="1.016" layer="95" rot="R180" xref="yes"/>
</segment>
</net>
<net name="BUTTON4" class="0">
<segment>
<pinref part="S6" gate="1" pin="S"/>
<wire x1="106.68" y1="144.78" x2="109.22" y2="144.78" width="0.1524" layer="91"/>
<wire x1="109.22" y1="144.78" x2="109.22" y2="147.32" width="0.1524" layer="91"/>
<pinref part="S6" gate="1" pin="S1"/>
<wire x1="106.68" y1="144.78" x2="106.68" y2="142.24" width="0.1524" layer="91"/>
<junction x="106.68" y="144.78"/>
<label x="109.22" y="147.32" size="1.016" layer="95" rot="R90" xref="yes"/>
</segment>
<segment>
<pinref part="JP3" gate="A" pin="13"/>
<wire x1="182.88" y1="132.08" x2="175.26" y2="132.08" width="0.1524" layer="91"/>
<label x="175.26" y="132.08" size="1.016" layer="95" rot="R180" xref="yes"/>
</segment>
</net>
<net name="BUTTON5" class="0">
<segment>
<pinref part="S7" gate="1" pin="S"/>
<pinref part="S7" gate="1" pin="S1"/>
<wire x1="129.54" y1="144.78" x2="129.54" y2="142.24" width="0.1524" layer="91"/>
<wire x1="129.54" y1="144.78" x2="132.08" y2="144.78" width="0.1524" layer="91"/>
<junction x="129.54" y="144.78"/>
<wire x1="132.08" y1="144.78" x2="132.08" y2="147.32" width="0.1524" layer="91"/>
<label x="132.08" y="147.32" size="1.016" layer="95" rot="R90" xref="yes"/>
</segment>
<segment>
<pinref part="JP3" gate="A" pin="12"/>
<wire x1="182.88" y1="134.62" x2="177.8" y2="134.62" width="0.1524" layer="91"/>
<wire x1="175.26" y1="134.62" x2="177.8" y2="134.62" width="0.1524" layer="91"/>
<label x="175.26" y="134.62" size="1.016" layer="95" rot="R180" xref="yes"/>
</segment>
</net>
<net name="BUTTON6" class="0">
<segment>
<pinref part="S8" gate="1" pin="S"/>
<pinref part="S8" gate="1" pin="S1"/>
<wire x1="152.4" y1="144.78" x2="152.4" y2="142.24" width="0.1524" layer="91"/>
<wire x1="152.4" y1="144.78" x2="154.94" y2="144.78" width="0.1524" layer="91"/>
<junction x="152.4" y="144.78"/>
<wire x1="154.94" y1="144.78" x2="154.94" y2="147.32" width="0.1524" layer="91"/>
<label x="154.94" y="147.32" size="1.016" layer="95" rot="R90" xref="yes"/>
</segment>
<segment>
<pinref part="JP3" gate="A" pin="11"/>
<wire x1="182.88" y1="137.16" x2="175.26" y2="137.16" width="0.1524" layer="91"/>
<label x="175.26" y="137.16" size="1.016" layer="95" rot="R180" xref="yes"/>
</segment>
</net>
<net name="5V_1" class="0">
<segment>
<pinref part="JP3" gate="A" pin="38"/>
<wire x1="233.68" y1="157.48" x2="246.38" y2="157.48" width="0.1524" layer="91"/>
<label x="246.38" y="157.48" size="1.016" layer="95" xref="yes"/>
</segment>
<segment>
<pinref part="LED17" gate="G$1" pin="VDD"/>
<wire x1="48.26" y1="96.52" x2="48.26" y2="88.9" width="0.1524" layer="91"/>
<pinref part="LED18" gate="G$1" pin="VDD"/>
<wire x1="83.82" y1="96.52" x2="83.82" y2="88.9" width="0.1524" layer="91"/>
<wire x1="83.82" y1="88.9" x2="48.26" y2="88.9" width="0.1524" layer="91"/>
<wire x1="48.26" y1="88.9" x2="20.32" y2="88.9" width="0.1524" layer="91"/>
<junction x="48.26" y="88.9"/>
<label x="20.32" y="88.9" size="1.016" layer="95" rot="R180" xref="yes"/>
<pinref part="LED19" gate="G$1" pin="VDD"/>
<wire x1="119.38" y1="96.52" x2="119.38" y2="88.9" width="0.1524" layer="91"/>
<wire x1="119.38" y1="88.9" x2="83.82" y2="88.9" width="0.1524" layer="91"/>
<junction x="83.82" y="88.9"/>
<pinref part="LED20" gate="G$1" pin="VDD"/>
<wire x1="154.94" y1="96.52" x2="154.94" y2="88.9" width="0.1524" layer="91"/>
<wire x1="154.94" y1="88.9" x2="119.38" y2="88.9" width="0.1524" layer="91"/>
<junction x="119.38" y="88.9"/>
</segment>
<segment>
<pinref part="LED21" gate="G$1" pin="VDD"/>
<wire x1="48.26" y1="60.96" x2="48.26" y2="53.34" width="0.1524" layer="91"/>
<wire x1="48.26" y1="53.34" x2="83.82" y2="53.34" width="0.1524" layer="91"/>
<pinref part="LED22" gate="G$1" pin="VDD"/>
<wire x1="83.82" y1="53.34" x2="83.82" y2="60.96" width="0.1524" layer="91"/>
<pinref part="LED23" gate="G$1" pin="VDD"/>
<wire x1="83.82" y1="53.34" x2="119.38" y2="53.34" width="0.1524" layer="91"/>
<wire x1="119.38" y1="53.34" x2="119.38" y2="60.96" width="0.1524" layer="91"/>
<junction x="83.82" y="53.34"/>
<pinref part="LED24" gate="G$1" pin="VDD"/>
<wire x1="119.38" y1="53.34" x2="154.94" y2="53.34" width="0.1524" layer="91"/>
<wire x1="154.94" y1="53.34" x2="154.94" y2="60.96" width="0.1524" layer="91"/>
<junction x="119.38" y="53.34"/>
<wire x1="154.94" y1="53.34" x2="165.1" y2="53.34" width="0.1524" layer="91"/>
<junction x="154.94" y="53.34"/>
<label x="165.1" y="53.34" size="1.016" layer="95" xref="yes"/>
</segment>
<segment>
<pinref part="J1" gate="J1" pin="VBUS"/>
<wire x1="198.12" y1="73.66" x2="198.12" y2="76.2" width="0.1524" layer="91"/>
<label x="198.12" y="76.2" size="1.016" layer="95" rot="R90" xref="yes"/>
</segment>
</net>
<net name="N$37" class="0">
<segment>
<pinref part="LED17" gate="G$1" pin="DOUT"/>
<wire x1="48.26" y1="106.68" x2="53.34" y2="106.68" width="0.1524" layer="91"/>
<wire x1="53.34" y1="106.68" x2="53.34" y2="96.52" width="0.1524" layer="91"/>
<pinref part="LED18" gate="G$1" pin="DIN"/>
<wire x1="53.34" y1="96.52" x2="58.42" y2="96.52" width="0.1524" layer="91"/>
</segment>
</net>
<net name="N$40" class="0">
<segment>
<pinref part="LED18" gate="G$1" pin="DOUT"/>
<wire x1="83.82" y1="106.68" x2="88.9" y2="106.68" width="0.1524" layer="91"/>
<wire x1="88.9" y1="106.68" x2="88.9" y2="96.52" width="0.1524" layer="91"/>
<pinref part="LED19" gate="G$1" pin="DIN"/>
<wire x1="88.9" y1="96.52" x2="93.98" y2="96.52" width="0.1524" layer="91"/>
</segment>
</net>
<net name="N$36" class="0">
<segment>
<pinref part="LED19" gate="G$1" pin="DOUT"/>
<wire x1="119.38" y1="106.68" x2="124.46" y2="106.68" width="0.1524" layer="91"/>
<wire x1="124.46" y1="106.68" x2="124.46" y2="96.52" width="0.1524" layer="91"/>
<pinref part="LED20" gate="G$1" pin="DIN"/>
<wire x1="124.46" y1="96.52" x2="129.54" y2="96.52" width="0.1524" layer="91"/>
</segment>
</net>
<net name="N$38" class="0">
<segment>
<pinref part="LED20" gate="G$1" pin="DOUT"/>
<wire x1="154.94" y1="106.68" x2="165.1" y2="106.68" width="0.1524" layer="91"/>
<wire x1="165.1" y1="106.68" x2="165.1" y2="83.82" width="0.1524" layer="91"/>
<wire x1="165.1" y1="83.82" x2="15.24" y2="83.82" width="0.1524" layer="91"/>
<wire x1="15.24" y1="83.82" x2="15.24" y2="60.96" width="0.1524" layer="91"/>
<pinref part="LED21" gate="G$1" pin="DIN"/>
<wire x1="15.24" y1="60.96" x2="22.86" y2="60.96" width="0.1524" layer="91"/>
</segment>
</net>
<net name="N$41" class="0">
<segment>
<pinref part="LED21" gate="G$1" pin="DOUT"/>
<wire x1="48.26" y1="71.12" x2="53.34" y2="71.12" width="0.1524" layer="91"/>
<wire x1="53.34" y1="71.12" x2="53.34" y2="60.96" width="0.1524" layer="91"/>
<pinref part="LED22" gate="G$1" pin="DIN"/>
<wire x1="53.34" y1="60.96" x2="58.42" y2="60.96" width="0.1524" layer="91"/>
</segment>
</net>
<net name="N$42" class="0">
<segment>
<pinref part="LED22" gate="G$1" pin="DOUT"/>
<wire x1="83.82" y1="71.12" x2="88.9" y2="71.12" width="0.1524" layer="91"/>
<pinref part="LED23" gate="G$1" pin="DIN"/>
<wire x1="88.9" y1="71.12" x2="88.9" y2="60.96" width="0.1524" layer="91"/>
<wire x1="88.9" y1="60.96" x2="93.98" y2="60.96" width="0.1524" layer="91"/>
</segment>
</net>
<net name="N$43" class="0">
<segment>
<pinref part="LED23" gate="G$1" pin="DOUT"/>
<wire x1="119.38" y1="71.12" x2="124.46" y2="71.12" width="0.1524" layer="91"/>
<wire x1="124.46" y1="71.12" x2="124.46" y2="60.96" width="0.1524" layer="91"/>
<pinref part="LED24" gate="G$1" pin="DIN"/>
<wire x1="124.46" y1="60.96" x2="129.54" y2="60.96" width="0.1524" layer="91"/>
</segment>
</net>
<net name="D+" class="0">
<segment>
<pinref part="J1" gate="J1" pin="D+"/>
<wire x1="200.66" y1="73.66" x2="200.66" y2="76.2" width="0.1524" layer="91"/>
<label x="200.66" y="76.2" size="1.016" layer="95" rot="R90" xref="yes"/>
</segment>
<segment>
<pinref part="JP3" gate="A" pin="29"/>
<wire x1="233.68" y1="134.62" x2="238.76" y2="134.62" width="0.1524" layer="91"/>
<label x="238.76" y="134.62" size="1.016" layer="95" xref="yes"/>
</segment>
</net>
<net name="D-" class="0">
<segment>
<pinref part="J1" gate="J1" pin="D-"/>
<wire x1="203.2" y1="73.66" x2="203.2" y2="76.2" width="0.1524" layer="91"/>
<label x="203.2" y="76.2" size="1.016" layer="95" rot="R90" xref="yes"/>
</segment>
<segment>
<pinref part="JP3" gate="A" pin="28"/>
<wire x1="233.68" y1="132.08" x2="238.76" y2="132.08" width="0.1524" layer="91"/>
<label x="238.76" y="132.08" size="1.016" layer="95" xref="yes"/>
</segment>
</net>
</nets>
</sheet>
</sheets>
</schematic>
</drawing>
<compatibility>
<note version="8.2" severity="warning">
Since Version 8.2, EAGLE supports online libraries. The ids
of those online libraries will not be understood (or retained)
with this version.
</note>
<note version="8.3" severity="warning">
Since Version 8.3, EAGLE supports URNs for individual library
assets (packages, symbols, and devices). The URNs of those assets
will not be understood (or retained) with this version.
</note>
<note version="8.3" severity="warning">
Since Version 8.3, EAGLE supports the association of 3D packages
with devices in libraries, schematics, and board files. Those 3D
packages will not be understood (or retained) with this version.
</note>
<note version="9.4" severity="warning">
Since Version 9.4, EAGLE supports the overriding of 3D packages
in schematics and board files. Those overridden 3d packages
will not be understood (or retained) with this version.
</note>
</compatibility>
</eagle>
